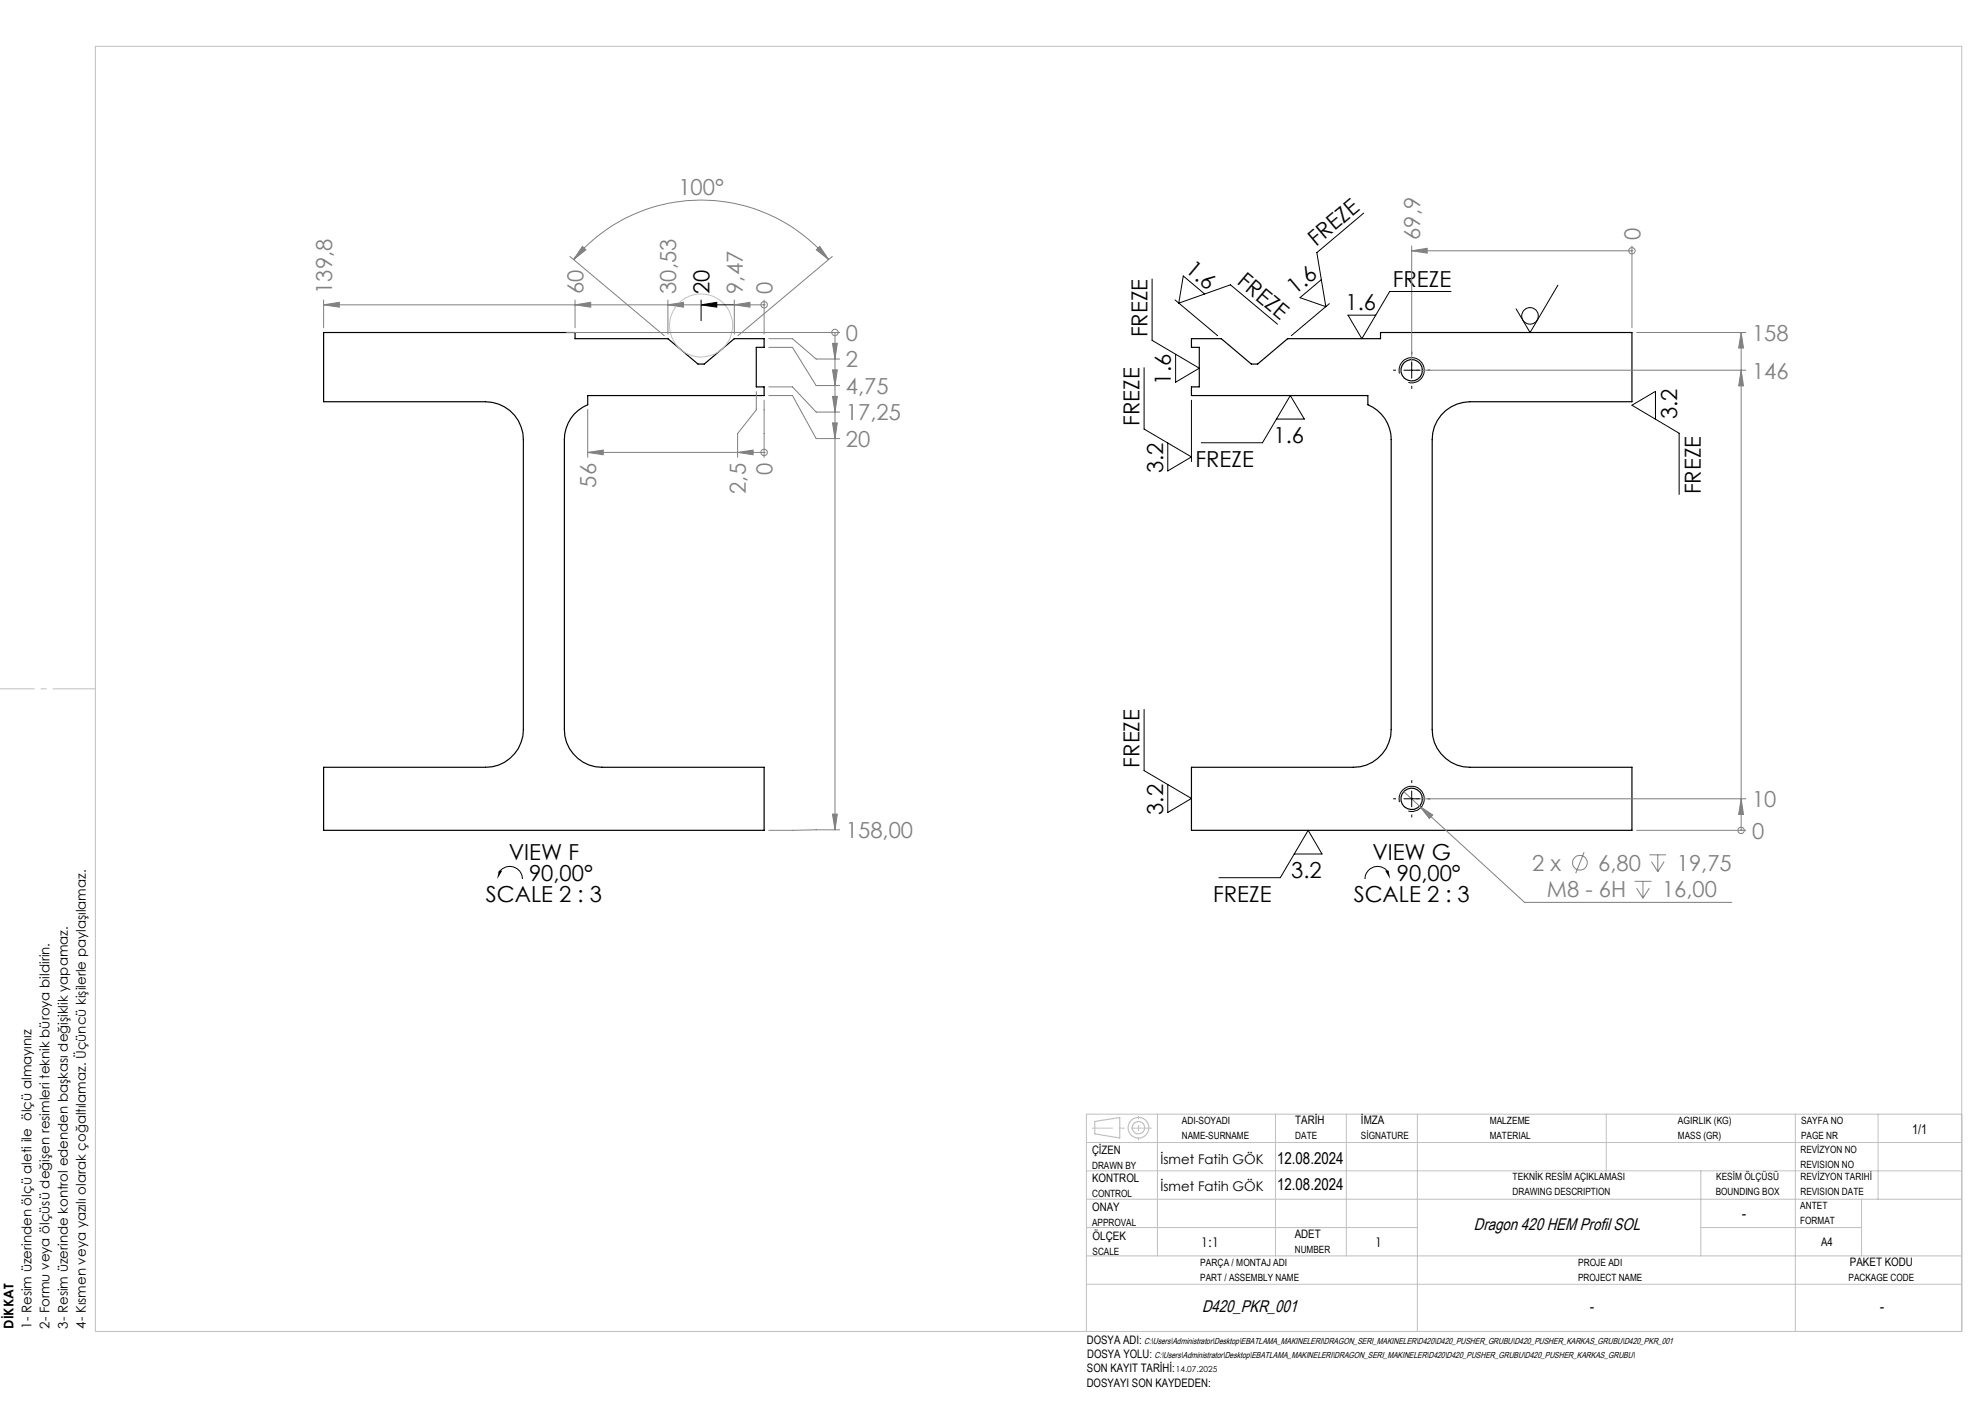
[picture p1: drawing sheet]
<svg xmlns="http://www.w3.org/2000/svg" width="420mm" height="297mm" viewBox="0 0 420 297" stroke-linecap="round" stroke-linejoin="round" font-family="sans-serif">
<g fill="none" stroke="#c0c0c0" stroke-width=".25">
<path d="M231.6 237.2l5.3-.8v4.3l-5.3-.8z"/>
<circle cx="240.9" cy="238.6" r="2.18"/>
<circle cx="240.9" cy="238.6" r="1.31"/>
</g>
<path d="M20.2 145.7h-20.3" fill="none" stroke="#c0c0c0" stroke-width=".21" stroke-dasharray="15.2 1.3 1.3 1.3" stroke-dashoffset="6.2" stroke-linecap="butt"/>
<path d="M231 238.6h12.7" fill="none" stroke="#c0c0c0" stroke-width=".21" stroke-dasharray="15.2 1.3 1.3 1.3" stroke-dashoffset="10.8" stroke-linecap="butt"/>
<path d="M240.9 236.1v5.1" fill="none" stroke="#c0c0c0" stroke-width=".21" stroke-dasharray="15.2 1.3 1.3 1.3" stroke-dashoffset="14.6" stroke-linecap="butt"/>
<g fill="none" stroke="#c0c0c0" stroke-width=".21">
<path d="M20.2 9.8h394.9v271.9h-394.9zM244.9 235.7v30M269.9 235.7v30M284.9 235.7v30M299.9 235.7v46M339.9 235.7v12M379.9 235.7v46M397.4 235.7v18M415.1 235.7h-185.2v46M229.9 259.7h70M229.9 253.7h185.2M229.9 247.7h185.2"/>
<path d="M229.9 241.7h185.2M359.9 259.7h34M359.9 247.7v18M393.9 253.7v12M229.9 271.7h185.2M229.9 265.7h185.2"/>
<circle cx="148.3" cy="68.9" r="6.7"/>
</g>
<g fill="none" stroke="#000" stroke-width=".25">
<path d="M68.5 70.3h53.2v1.3h19.6l6.4 5.4h1.3l6.4-5.4h6.3v1.9h-1.7v8.3h1.7v1.9h-37.3v1.9a7.9 7.9 0 0 0-5 7.4v61.3a8 8 0 0 0 8 8h34.3v13.3h-93.2v-13.3h34.2a8 8 0 0 0 8-8v-61.3a8 8 0 0 0-8-8h-34.2zM252.1 71.6h6.3l6.4 5.4h1.3l6.4-5.4h19.6v-1.3h53.2v14.7h-34.3a8 8 0 0 0-8 8v61.3a8 8 0 0 0 8 8h34.3v13.3h-93.2v-13.3h34.2a8 8 0 0 0 8.1-8v-61.3a7.9 7.9 0 0 0-5-7.4v-1.9h-37.3v-1.9h1.7v-8.3h-1.7z"/>
<circle cx="298.7" cy="78.3" r="2.27"/>
<circle cx="298.7" cy="169" r="2.27"/>
</g>
<g fill="none" stroke="#000" stroke-width=".21">
<path d="M243.8 59v13l10 5.9-5.1 3v-5.9M288.5 45.1l-9.9 8.3 1.9 11.5-5.4-1.9 4.5-3.8M148.3 64.5l3.4-.5v1zM148.3 63.5v4.3M148.3 64.5h7.1M242.1 77.8v13l10 5.9-5 2.9v-5.9M248.6 63.5l9 7.5M254.9 62.2l-4.5-3.8-1 5.7 10.9-3.8 10 8.3M281.3 64.2l-8.1 6.8M296.1 79a2.66 2.66 0 0 1 2.4-3.3 2.66 2.66 0 0 1 2.8 2.9 2.66 2.66 0 0 1-3.3 2.3M297 78.3h3.4M298.7 76.7v3.3"/>
<path d="M307 61.7h-13l-5.9 9.9-2.9-4.9h5.9M329.6 60.3l-5.9 10-2.9-5M252.1 84.7v12.9M270.1 88.6h5.9l-3-4.9-5.9 10h-12.9M350.3 88.7v-5.9l-5 2.9 10 5.9v13M242.1 150.1v12.9l10 5.9-5 3v-5.9M296.1 169.7a2.66 2.66 0 0 1 2.4-3.4 2.66 2.66 0 0 1 2.8 2.9 2.66 2.66 0 0 1-3.3 2.4M297 169h3.4M298.7 167.3v3.4M105.6 184.6a2.67 2.67 0 0 1 3-1.2 2.67 2.67 0 0 1 1.9 2.5M273.8 180.7h5.9l-2.9-5.1-5.9 10.1h-13M293.8 184.6a2.67 2.67 0 0 0-3-1.2 2.67 2.67 0 0 0-2 2.5"/>
<circle cx="323.7" cy="66.8" r="1.74"/>
</g>
<path d="M105.6 184.2h.7l-1.1 1.7zM293.1 184.2h.7l.3 1.7z" fill="#000"/>
<g fill="none" stroke="#808080" stroke-width=".21">
<path d="M120.6 54.3l19.9 16.7M121.4 54.9a35.2 35.2 0 0 1 53.9 0M123.2 52.1l.8 .7-2.6 2.1zM172.7 52.8l.8-.7 1.8 2.8zM176.1 54.3l-20 16.7M298.7 52v25.3M298.7 53.1h46.6M298.7 53.1l3.3-.6v1zM345.3 53.1h.1M345.3 52v17.3M68.5 64.5h79.8M68.5 63.5v5.8"/>
<path d="M68.5 64.5l3.3-.5v1zM119.9 70.3h57.8M121.7 63.5v5.8M121.7 64.5l3.3-.5v1zM141.3 63.5v7.2M141.3 64.5l3.3-.5v1zM155.4 64.5h6.3M155.4 63.5v7.2M155.4 64.5l3.3-.5v1zM161.7 64.5h.1M161.7 63.5v7.2M162.7 71.6h5l5 4.3h5"/>
<path d="M162.7 73.5h5l5 8.1h5M176.1 72.6h1.1l-.5 3.3zM176.1 78.2h1.1l-.5 3.4zM176.7 70.3h.1M176.7 70.3v105.2M299.7 78.3h69.7M346.3 70.3h23.1M368.4 78.3l.5 3.3h-1zM368.4 70.3l.5 3.3h-1zM368.4 70.3v105.3M124.4 95.7h37.3M124.4 86.6v10.1"/>
<path d="M124.4 95.7l3.2-.5v1zM156.1 95.7l3.2-.5v1zM160 82.8v3.9l-3.9 5v5M161.7 95.7h.1M161.7 84.7v12M162.7 81.8h5l5 5.4h5M162.7 83.7h5l5 9.1h5M176.1 83.9h1.1l-.5 3.3zM176.1 89.5h1.1l-.5 3.3zM176.1 172.2h1.1l-.5 3.3zM177.7 175.5l-15 .1M297 167.5l25.6 23.4h43.8"/>
<path d="M299.7 169h69.7M300.4 170.5l2.7 1.9-.7 .7zM346.3 175.6h23.1M368.4 169l.5 3.3h-1zM368.4 175.6h.1M335.2 180.3l-1.8 4.4M345.9 186.4h3.5M346.3 187.9l1.3 2.1M347.6 186.4v3.6M349 180.8h3.5M349 187.9l-1.4 2.1M349.4 182.3l1.4 2.1"/>
<path d="M350.8 180.8v3.6M352.1 182.3l-1.3 2.1"/>
<circle cx="345.3" cy="53" r=".68"/>
<circle cx="161.7" cy="64.5" r=".68"/>
<circle cx="176.7" cy="70.3" r=".68"/>
<circle cx="161.7" cy="95.7" r=".69"/>
<circle cx="368.4" cy="175.7" r=".68"/>
<circle cx="334.3" cy="182.5" r="1.56"/>
</g>
<path d="M295.4 78.3h-.6M298.7 75v-.6M302 78.3h.6M298.7 81.6v.6M295.4 169h-.6M298.7 165.6v-.6M298.7 172.3v.6M302 169h.6" fill="none" stroke="#000" stroke-width=".21" stroke-dasharray="15.2 1.3 1.3 1.3" stroke-linecap="butt"/>
<g fill="#808080">
<path d="M300.4 170.5l2.7 1.9-.7 .7z"/>
<path d="M172.7 52.8l.8-.7 1.8 2.8zM123.2 52.1l.8 .7-2.6 2.1z"/>
</g>
<path d="M148.3 64.5l3.4-.5v1z" fill="#000"/>
<g fill="#808080">
<path d="M298.7 53.1l3.3-.6v1z"/>
<path d="M176.1 72.6h1.1l-.5 3.3zM176.1 78.2h1.1l-.5 3.4zM176.1 83.9h1.1l-.5 3.3zM176.1 89.5h1.1l-.5 3.3zM176.1 172.2h1.1l-.5 3.3z"/>
<path d="M121.7 64.5l3.3-.5v1zM68.5 64.5l3.3-.5v1zM155.4 64.5l3.3-.5v1zM141.3 64.5l3.3-.5v1zM156.1 95.7l3.2-.5v1zM124.4 95.7l3.2-.5v1z"/>
<path d="M368.4 169l.5 3.3h-1zM368.4 78.3l.5 3.3h-1zM368.4 70.3l.5 3.3h-1z"/>
</g>
<g font-size="4.7" fill="#808080">
<text x="143.5" y="41.3">100°</text>
<text x="300.5" y="50.7" transform="rotate(-90 300.5 50.7)">69,9</text>
<text x="347.1" y="50.7" transform="rotate(-90 347.1 50.7)">0</text>
<text x="70.3" y="62.2" transform="rotate(-90 70.3 62.2)">139,8</text>
<text x="123.5" y="62.2" transform="rotate(-90 123.5 62.2)">60</text>
<text x="143.1" y="62.2" transform="rotate(-90 143.1 62.2)">30,53</text>
<text x="157.1" y="62.2" transform="rotate(-90 157.1 62.2)">9,47</text>
<text x="163.5" y="62.2" transform="rotate(-90 163.5 62.2)">0</text>
<text x="179" y="72.1">0</text>
<text x="179" y="77.7">2</text>
<text x="370.7" y="72.1">158</text>
<text x="179" y="83.3">4,75</text>
<text x="370.7" y="80.1">146</text>
<text x="179" y="88.9">17,25</text>
<text x="179" y="94.5">20</text>
<text x="163.5" y="100.6" transform="rotate(-90 163.5 100.6)">0</text>
<text x="126.1" y="103.2" transform="rotate(-90 126.1 103.2)">56</text>
<text x="157.8" y="104.5" transform="rotate(-90 157.8 104.5)">2,5</text>
<text x="370.7" y="170.7">10</text>
<text x="179" y="177.3">158,00</text>
<text x="370.7" y="177.4">0</text>
<text x="324.2" y="184.2">2 x</text>
<text x="338.2" y="184.2">6,80</text>
<text x="354.8" y="184.2">19,75</text>
<text x="327.3" y="189.8">M8 - 6H</text>
<text x="351.7" y="189.8">16,00</text>
</g>
<g font-size="4.7">
<text x="278.5" y="52.2" transform="rotate(-40 278.5 52.2)">FREZE</text>
<text x="250.6" y="57.3" transform="rotate(40 250.6 57.3)">1.6</text>
<text x="261.5" y="59.9" transform="rotate(40 261.5 59.9)">FREZE</text>
<text x="150.1" y="62.2" transform="rotate(-90 150.1 62.2)">20</text>
<text x="274" y="62.5" transform="rotate(-40 274 62.5)">1.6</text>
<text x="284.7" y="65.6">1.6</text>
<text x="294.7" y="60.6">FREZE</text>
<text x="242.8" y="71.3" transform="rotate(-90 242.8 71.3)">FREZE</text>
<text x="247.8" y="81.3" transform="rotate(-90 247.8 81.3)">1.6</text>
<text x="354.9" y="88.7" transform="rotate(-90 354.9 88.7)">3.2</text>
<text x="241.1" y="90.1" transform="rotate(-90 241.1 90.1)">FREZE</text>
<text x="269.5" y="93.7">1.6</text>
<text x="246.1" y="100.1" transform="rotate(-90 246.1 100.1)">3.2</text>
<text x="253" y="98.7">FREZE</text>
<text x="359.8" y="104.6" transform="rotate(-90 359.8 104.6)">FREZE</text>
<text x="241.1" y="162.4" transform="rotate(-90 241.1 162.4)">FREZE</text>
<text x="246.1" y="172.4" transform="rotate(-90 246.1 172.4)">3.2</text>
<text x="107.7" y="181.8">VIEW F</text>
<text x="273.2" y="185.7">3.2</text>
<text x="290.4" y="181.8">VIEW G</text>
<text x="102.8" y="190.9">SCALE 2 : 3</text>
<text x="112" y="186.4">90,00°</text>
<text x="256.7" y="190.7">FREZE</text>
<text x="286.4" y="190.9">SCALE 2 : 3</text>
<text x="295.6" y="186.4">90,00°</text>
</g>
<g font-size="3.6">
<text x="368.3" y="257.9">-</text>
<text x="311.8" y="260.1">Dragon 420 HEM Profil SOL</text>
<text x="254.3" y="277.6">D420_PKR_001</text>
<text x="336.2" y="277.6">-</text>
<text x="397.6" y="277.6">-</text>
</g>
<g font-size="3.4">
<text x="270.2" y="246.3">12.08.2024</text>
<text x="270.2" y="251.8">12.08.2024</text>
</g>
<g font-size="2.8">
<text x="404.6" y="239.8">1/1</text>
<text x="245.5" y="246.3">İsmet Fatih GÖK</text>
<text x="245.5" y="251.9">İsmet Fatih GÖK</text>
<text x="254.1" y="263.7">1:1</text>
<text x="290.9" y="263.7">1</text>
<text x="2.9" y="281.1" transform="rotate(-90 2.9 281.1)">DİKKAT</text>
<text x="6.7" y="281.1" transform="rotate(-90 6.7 281.1)">1- Resim üzerinden ölçü aleti ile ölçü almayınız</text>
<text x="10.5" y="281.1" transform="rotate(-90 10.5 281.1)">2- Formu veya ölçüsü değişen resimleri teknik büroya bildirin.</text>
<text x="14.3" y="281.1" transform="rotate(-90 14.3 281.1)">3- Resim üzerinde kontrol edenden başkası değişiklik yapamaz.</text>
<text x="18.1" y="281.1" transform="rotate(-90 18.1 281.1)">4- Kısmen veya yazılı olarak çoğaltılamaz. Üçüncü kişilerle paylaşılamaz.</text>
</g>
<g font-size="2.5">
<text x="274.1" y="237.8">TARİH</text>
<text x="288" y="237.8">İMZA</text>
<text x="231.1" y="244.1">ÇİZEN</text>
<text x="231.1" y="250.1">KONTROL</text>
<text x="231.1" y="256.2">ONAY</text>
<text x="231.2" y="262.3">ÖLÇEK</text>
<text x="274" y="261.8">ADET</text>
<text x="385.3" y="263.5">A4</text>
<text x="391.4" y="267.7">PAKET KODU</text>
<text x="230" y="284.4">DOSYA ADI:</text>
<text x="230" y="287.3">DOSYA YOLU:</text>
<text x="229.9" y="293.4">DOSYAYI SON KAYDEDEN:</text>
<text x="230" y="290.2">SON KAYIT TARİHİ:</text>
</g>
<g font-size="2.1">
<text x="250.1" y="237.8">ADI-SOYADI</text>
<text x="315.2" y="237.8">MALZEME</text>
<text x="355" y="237.8">AGIRLIK (KG)</text>
<text x="381.1" y="237.8">SAYFA NO</text>
<text x="250.1" y="240.9">NAME-SURNAME</text>
<text x="274.1" y="240.9">DATE</text>
<text x="288" y="240.9">SİGNATURE</text>
<text x="315.2" y="240.9">MATERIAL</text>
<text x="355" y="240.9">MASS (GR)</text>
<text x="381" y="244">REVİZYON NO</text>
<text x="381.1" y="240.9">PAGE NR</text>
<text x="231.1" y="247.3">DRAWN BY</text>
<text x="320" y="249.7">TEKNİK RESİM AÇIKLAMASI</text>
<text x="363.1" y="249.7">KESİM ÖLÇÜSÜ</text>
<text x="381" y="247.1">REVISION NO</text>
<text x="381" y="249.7">REVİZYON TARIHİ</text>
<text x="231.1" y="253.3">CONTROL</text>
<text x="320" y="252.8">DRAWING DESCRIPTION</text>
<text x="363" y="252.8">BOUNDING BOX</text>
<text x="380.9" y="255.8">ANTET</text>
<text x="381" y="252.8">REVISION DATE</text>
<text x="231.1" y="259.3">APPROVAL</text>
<text x="380.9" y="259">FORMAT</text>
<text x="231.2" y="265.5">SCALE</text>
<text x="254" y="267.8">PARÇA / MONTAJ ADI</text>
<text x="274" y="265">NUMBER</text>
<text x="333.9" y="267.8">PROJE ADI</text>
<text x="254" y="270.9">PART / ASSEMBLY NAME</text>
<text x="333.9" y="270.9">PROJECT NAME</text>
<text x="391.1" y="270.9">PACKAGE CODE</text>
</g>
<g font-size="1.8">
<text x="242.1" y="284.4">C:\Users\Administrator\Desktop\EBATLAMA_MAKINELERI\DRAGON_SERI_MAKINELER\D420\D420_PUSHER_GRUBU\D420_PUSHER_KARKAS_GRUBU\D420_PKR_001</text>
<text x="244.3" y="287.3">C:\Users\Administrator\Desktop\EBATLAMA_MAKINELERI\DRAGON_SERI_MAKINELER\D420\D420_PUSHER_GRUBU\D420_PUSHER_KARKAS_GRUBU\</text>
<text x="248.8" y="290.3">14.07.2025</text>
</g>
</svg>
